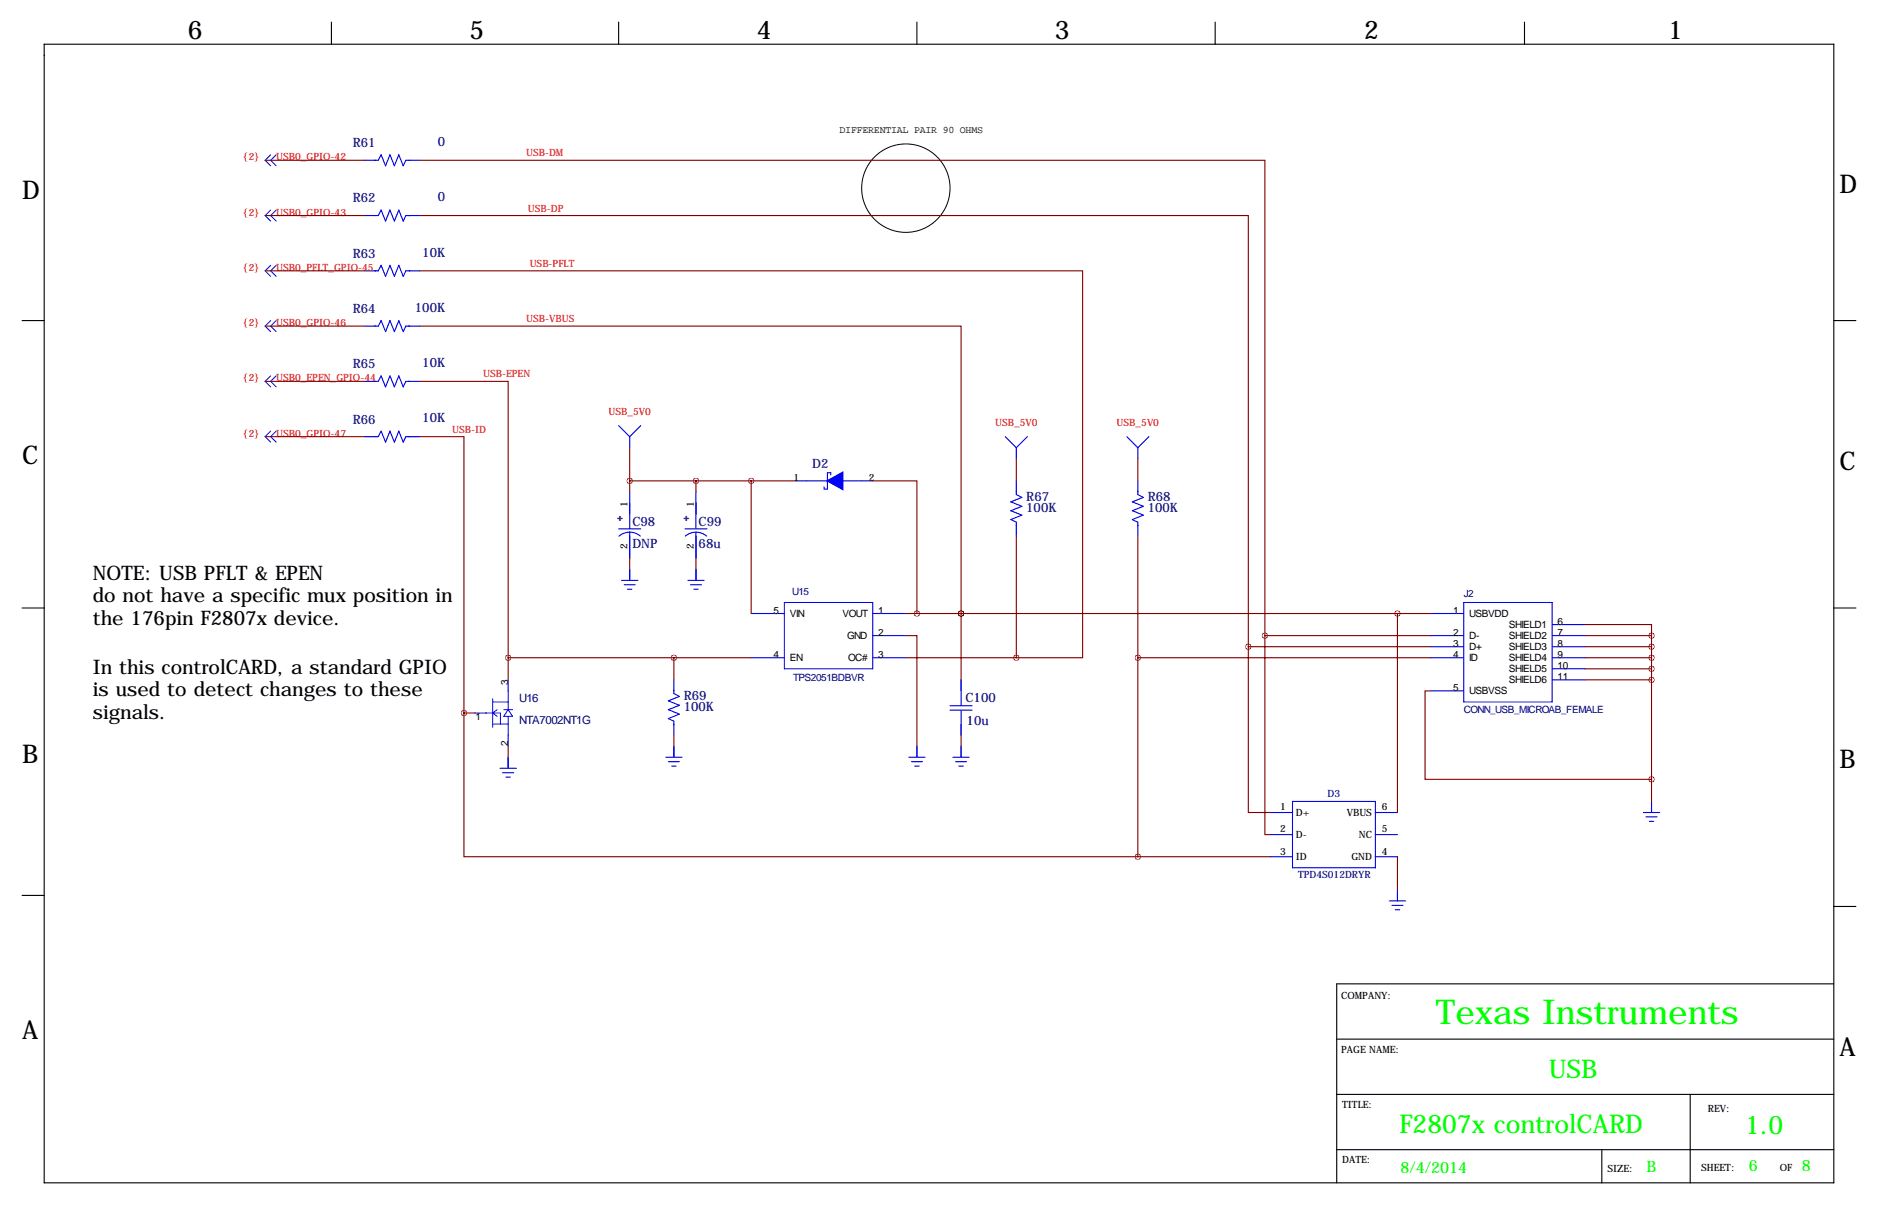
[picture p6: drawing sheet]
<svg xmlns="http://www.w3.org/2000/svg" width="432mm" height="279mm" viewBox="0 0 432 279" stroke-linecap="round" stroke-linejoin="round" font-family="sans-serif">
<g fill="none" stroke="#000" stroke-width=".25">
<path d="M10.2 10.2h411.4v261.6h-411.4zM76.2 5.1v5.1M142.2 5.1v5.1M210.8 5.1v5.1M279.4 5.1v5.1M350.5 5.1v5.1M5.1 73.7h5.1M421.6 73.7h5.1M5.1 139.7h5.1M421.6 139.7h5.1M5.1 205.7h5.1M421.6 208.3h.1"/>
<path d="M421.6 208.3h5.1M307.3 238.8h114.3M421.6 226.1h-114.3v45.7M307.3 251.5h114.3M388.6 251.5v20.3M307.3 264.2h114.3M368.3 264.2v7.6"/>
</g>
<circle cx="208.3" cy="43.2" r="10.2" fill="none" stroke="#000" stroke-width=".23"/>
<g fill="none" stroke="#00f" stroke-width=".23">
<path d="M62.2 35.6l-1.2 1.2 1.2 1.3M63.5 35.6l-1.3 1.2 1.3 1.3M62.2 48.3l-1.2 1.2 1.2 1.3M63.5 48.3l-1.3 1.2 1.3 1.3M62.2 61l-1.2 1.2 1.2 1.3M62.2 73.7l-1.2 1.2 1.2 1.3M63.5 61l-1.3 1.2 1.3 1.3M63.5 73.7l-1.3 1.2 1.3 1.3M62.2 99.1l-1.2 1.2 1.2 1.3M62.2 86.4l-1.2 1.2 1.2 1.3M63.5 99.1l-1.3 1.2 1.3 1.3M63.5 86.4l-1.3 1.2 1.3 1.3"/>
<path d="M144.8 130.8v2.5M160 130.8v2.5M180.3 138.4h20.4v15.3h-20.4zM336.5 138.4h20.4v22.9h-20.4zM116.8 158.8v4.3M111.8 163.8h3.3v2.6M113.3 161.3h3.5M113.3 160.5v6.6M113.3 166.4h3.5M114.3 163.1l-1 .7 1 .8M115.8 163.1h2.1M116.8 164.6v4.3"/>
<path d="M116.8 174v2.5M116.8 163.1l1.1 1.5h-2.1zM154.9 171.4v2.6M210.8 171.4v2.6M221 171.4v2.6M379.7 184.1v2.6M321.3 204.5v2.5"/>
</g>
<g fill="none" stroke="#00f" stroke-width=".25">
<path d="M83.8 36.8h3.2l.6-1.2 1 2.5 1.1-2.5 1 2.5 1-2.5 1 2.5 .6-1.3h3.2M83.8 49.5h3.2l.6-1.2 1 2.5 1.1-2.5 1 2.5 1-2.5 1 2.5 .6-1.3h3.2M83.8 62.2h3.2l.6-1.2 1 2.5 1.1-2.5 1 2.5 1-2.5 1 2.5 .6-1.3h3.2M83.8 74.9h3.2l.6-1.2 1 2.5 1.1-2.5 1 2.5 1-2.5 1 2.5 .6-1.3h3.2M83.8 87.6h3.2l.6-1.2 1 2.5 1.1-2.5 1 2.5 1-2.5 1 2.5 .6-1.3h3.2M142.2 97.8l2.6 2.5M147.3 97.8l-2.5 2.5M83.8 100.3h3.2l.6-1.2 1 2.5 1.1-2.5 1 2.5 1-2.5 1 2.5 .6-1.3h3.2M144.8 100.3v2.6M144.8 113v8.5M160 113v8.5M182.9 110.5h17.8"/>
<path d="M191 109.1v-.5h-.8v3.8h-.7v-.5M231.1 100.3l2.6 2.6M233.7 110.5v3.1l1.2 .7-2.5 1 2.5 1-2.5 1 2.5 1.1-2.5 1 1.3 .6v3.2M233.7 102.9v2.5M236.2 100.3l-2.5 2.6M259.1 100.3l2.5 2.6M261.6 110.5v3.1l1.3 .7-2.6 1 2.6 1-2.6 1 2.6 1.1-2.6 1 1.3 .6v3.2M261.6 102.9v2.5M264.2 100.3l-2.6 2.6M142.2 121.5h5.1M142.3 123.2a3.8 3.8 0 0 1 5 0M142.9 133.3h3.8"/>
<path d="M143.5 134.4h2.5M144.3 135.4h1M144.8 122.2v6.1M144.8 130.8v2.4M157.5 121.5h5.1M157.6 123.2a3.8 3.8 0 0 1 4.9 0M158.1 133.3h3.8M158.7 134.4h2.6M159.5 135.4h1M160 122.2v6.1M160 130.8v2.4M116.8 156.2v2.6"/>
<path d="M154.9 156.2v3.2l1.3 .6-2.5 1 2.5 1.1-2.5 1 2.5 1-2.5 1 1.2 .6v3.2M172.7 141h7.6M172.7 151.1h7.6M200.7 141h7.6M200.7 146h7.6M200.7 151.1h7.6M221 156.2v6M328.9 141h7.6M328.9 148.6h7.6M328.9 146h7.6M328.9 158.8h7.6M328.9 151.1h7.6"/>
<path d="M356.9 148.6h7.6M356.9 146h7.6M356.9 151.1h7.6M356.9 143.5h7.6M356.9 153.7h7.6M356.9 156.2h7.6M109.2 163.8h2.6M115 176.5h3.7M115.6 177.5h2.5M116.3 178.6h1M116.8 168.9v2.5M116.8 174v2.4"/>
<path d="M153.1 174h3.7M153.7 175h2.5M154.4 176h1M154.9 171.4v2.4M208.9 174h3.8M209.5 175h2.6M210.3 176h1M210.8 171.4v2.4M218.4 162.2h5.1M218.4 163.2h5.1M219.1 174h3.8M219.7 175h2.5"/>
<path d="M220.5 176h1M221 163.3v5.6M221 171.4v2.4M292.1 186.7h5.1M292.1 191.8h5.1M292.1 196.8h5.1M297.2 184.1h19v15.3h-19zM316.2 186.7h5.1M316.2 191.8h5.1M316.2 196.8h5.1M377.9 186.7h3.7M378.5 187.7h2.5"/>
<path d="M379.2 188.7h1M379.7 184.1v2.4M319.4 207h3.8M320 208h2.6M320.8 209h1M321.3 204.5v2.4"/>
</g>
<path d="M190.1 110.5l3.7-2v4z" fill="#00f" stroke="#00f" stroke-width=".25"/>
<g fill="none" stroke="#800000" stroke-width=".25">
<path d="M61 36.8h22.8M96.5 36.8h194.3v109.2M61 49.5h22.8M96.5 49.5h190.5v99.1M61 74.9h22.8M61 62.2h22.8M96.5 62.2h152.4v88.9h-15.2M96.5 74.9h124.5v66.1M61 87.6h22.8M96.5 87.6h20.3v63.5M61 100.3h22.8M96.5 100.3h10.2v63.5"/>
<path d="M144.8 102.9v10.1M144.8 110.5h38.1M160 110.5v2.5M172.7 110.5v30.5M200.7 110.5h10.1v30.5M233.7 105.4v5.1M261.6 105.4v5.1M144.8 128.3v2.5M160 128.3v2.5M233.7 123.2v27.9M261.6 123.2v73.6M116.8 151.1h55.9"/>
<path d="M116.8 151.1v5.1M154.9 151.1v5.1M208.3 146h2.5v25.4M208.3 151.1h25.4M208.3 141h120.6M221 141h.1M221 141v15.2M261.6 151.1h67.3M287 148.6v38.1h5.1M287 148.6h41.9M290.8 146v45.8h1.3M290.8 146h38.1"/>
<path d="M321.3 141v45.7M328.9 158.8h-1.2v20.3h52M364.5 143.5h15.2v2.5M364.5 156.2h15.2M364.5 153.7h15.2M364.5 146h15.2M364.5 151.1h15.2M364.5 148.6h15.2M379.7 146v38.1M106.7 163.8v33h154.9M106.7 163.8h2.5M116.8 171.4v2.6"/>
<path d="M154.9 168.9v2.5M221 168.9v2.5M261.6 196.8h30.5M321.3 196.8v7.7"/>
</g>
<path d="M379.7 179.1a.05 .05 0 0 0 .1 0 .05 .05 0 0 0-.1 0zM379.7 156.2a.05 .05 0 0 0 .1 0 .05 .05 0 0 0-.1 0zM379.7 153.7a.05 .05 0 0 0 .1 0 .05 .05 0 0 0-.1 0zM379.7 146.1a.05 .05 0 0 0 .1 0 .05 .05 0 0 0-.1 0zM379.7 151.1a.05 .05 0 0 0 .1 0 .05 .05 0 0 0-.1 0zM379.7 148.6a.05 .05 0 0 0 .1 0 .05 .05 0 0 0-.1 0zM154.9 151.1a.05 .05 0 0 0 .1 0 .05 .05 0 0 0-.1 0zM261.6 151.1a.05 .05 0 0 0 .1 0 .05 .05 0 0 0-.1 0zM106.6 163.8a.05 .05 0 0 0 .1 0 .05 .05 0 0 0-.1 0zM116.8 151.1a.05 .05 0 0 0 .1 0 .05 .05 0 0 0-.1 0zM233.6 151.1a.05 .05 0 0 0 .1 0 .05 .05 0 0 0-.1 0zM220.9 141a.05 .05 0 0 0 .1 0 .05 .05 0 0 0-.1 0zM220.9 141a.05 .05 0 0 0 .1 0 .05 .05 0 0 0-.1 0zM172.7 110.5a.05 .05 0 0 0 .1 0 .05 .05 0 0 0-.1 0zM210.8 141a.05 .05 0 0 0 .1 0 .05 .05 0 0 0-.1 0zM144.7 110.5a.05 .05 0 0 0 .1 0 .05 .05 0 0 0-.1 0zM160 110.5a.05 .05 0 0 0 .1 0 .05 .05 0 0 0-.1 0zM261.6 196.9a.05 .05 0 0 0 .1 0 .05 .05 0 0 0-.1 0zM290.8 146.1a.05 .05 0 0 0 .1 0 .05 .05 0 0 0-.1 0zM321.3 141a.05 .05 0 0 0 .1 0 .05 .05 0 0 0-.1 0zM287 148.6a.05 .05 0 0 0 .1 0 .05 .05 0 0 0-.1 0z" fill="#800000" stroke="#800000" stroke-width="1.3"/>
<text font-size="7.9" fill="#0f0" x="330.2" y="235.2">Texas Instruments</text>
<g font-size="5.9">
<text x="43.2" y="8.9">6</text>
<text x="107.9" y="8.9">5</text>
<text x="174" y="8.9">4</text>
<text x="242.6" y="8.9">3</text>
<text x="313.7" y="8.9">2</text>
<text x="383.5" y="8.9">1</text>
<text x="5.1" y="45.7">D</text>
<text x="422.9" y="44.4">D</text>
<text x="5.1" y="106.7">C</text>
<text x="422.9" y="107.9">C</text>
<text x="5.1" y="175.3">B</text>
<text x="422.9" y="176.5">B</text>
<text x="5.1" y="238.8">A</text>
<text x="422.9" y="242.6">A</text>
</g>
<g font-size="5.9" fill="#0f0">
<text x="356.1" y="247.7">USB</text>
<text x="321.7" y="260.4">F2807x controlCARD</text>
<text x="401.2" y="260.6">1.0</text>
</g>
<g font-size="4.6">
<text x="21.3" y="133.3">NOTE: USB PFLT &amp; EPEN</text>
<text x="21.3" y="138.4">do not have a specific mux position in</text>
<text x="21.3" y="143.5">the 176pin F2807x device.</text>
<text x="21.3" y="154.9">In this controlCARD, a standard GPIO</text>
<text x="21.3" y="160">is used to detect changes to these</text>
<text x="21.3" y="165.1">signals.</text>
</g>
<g font-size="3.6" fill="#0f0">
<text x="322" y="269.5">8/4/2014</text>
<text x="378.6" y="269.2">B</text>
<text x="402.1" y="269">6</text>
<text x="414.3" y="269">8</text>
</g>
<g font-size="3" fill="#000080">
<text x="81.1" y="33.8">R61</text>
<text x="100.7" y="33.6">0</text>
<text x="81.1" y="46.5">R62</text>
<text x="100.7" y="46.3">0</text>
<text x="81.1" y="59.2">R63</text>
<text x="97.1" y="59">10K</text>
<text x="81.1" y="71.9">R64</text>
<text x="95.4" y="71.7">100K</text>
<text x="81.1" y="84.6">R65</text>
<text x="97.1" y="84.4">10K</text>
<text x="81.1" y="97.3">R66</text>
<text x="97.1" y="97.1">10K</text>
<text x="186.8" y="107.5">D2</text>
<text x="236" y="115.1">R67</text>
<text x="236" y="117.6">100K</text>
<text x="263.9" y="115.1">R68</text>
<text x="263.9" y="117.6">100K</text>
<text x="145.4" y="120.8">C98</text>
<text x="145.4" y="126">DNP</text>
<text x="160.6" y="120.8">C99</text>
<text x="160.6" y="126">68u</text>
<text x="157.2" y="160.8">R69</text>
<text x="222" y="161.3">C100</text>
<text x="157.2" y="163.3">100K</text>
<text x="222.2" y="166.6">10u</text>
</g>
<g font-size="2.6" fill="#000080">
<text x="119.4" y="161.3">U16</text>
<text x="119.4" y="166.4">NTA7002NT1G</text>
</g>
<g font-size="2.3" fill="#f00">
<text x="121" y="35.9">USB-DM</text>
<text x="55.9" y="36.8">{2}</text>
<text x="63.5" y="36.8">USB0_GPIO-42</text>
<text x="55.9" y="49.5">{2}</text>
<text x="63.5" y="49.5">USB0_GPIO-43</text>
<text x="121.4" y="48.6">USB-DP</text>
<text x="55.9" y="62.2">{2}</text>
<text x="63.5" y="62.2">USB0_PFLT_GPIO-45</text>
<text x="121.8" y="61.3">USB-PFLT</text>
<text x="55.9" y="74.9">{2}</text>
<text x="63.5" y="74.9">USB0_GPIO-46</text>
<text x="121" y="74">USB-VBUS</text>
<text x="55.9" y="87.6">{2}</text>
<text x="63.5" y="87.6">USB0_EPEN_GPIO-44</text>
<text x="111.1" y="86.7">USB-EPEN</text>
<text x="139.9" y="95.2">USB_5V0</text>
<text x="55.9" y="100.3">{2}</text>
<text x="63.5" y="100.3">USB0_GPIO-47</text>
<text x="104" y="99.4">USB-ID</text>
<text x="228.8" y="97.8">USB_5V0</text>
<text x="256.7" y="97.8">USB_5V0</text>
</g>
<g font-size="2.3">
<text x="193" y="30.5">DIFFERENTIAL PAIR 90 OHMS</text>
<text x="182.4" y="110.5">1</text>
<text x="199.7" y="110.5">2</text>
<text x="144.3" y="116.6" transform="rotate(-90 144.3 116.6)">1</text>
<text x="159.5" y="116.6" transform="rotate(-90 159.5 116.6)">1</text>
<text x="144.3" y="126" transform="rotate(-90 144.3 126)">2</text>
<text x="159.5" y="126" transform="rotate(-90 159.5 126)">2</text>
<text x="177.9" y="141">5</text>
<text x="181.6" y="141.7">VIN</text>
<text x="193.7" y="141.7">VOUT</text>
<text x="201.9" y="141">1</text>
<text x="334.1" y="141">1</text>
<text x="337.8" y="141.7">USBVDD</text>
<text x="358.1" y="143.5">6</text>
<text x="194.8" y="146.8">GND</text>
<text x="201.9" y="146">2</text>
<text x="334.1" y="148.6">3</text>
<text x="334.1" y="146">2</text>
<text x="337.8" y="149.4">D+</text>
<text x="337.8" y="146.8">D-</text>
<text x="346.9" y="144.3">SHIELD1</text>
<text x="346.9" y="146.8">SHIELD2</text>
<text x="346.9" y="149.4">SHIELD3</text>
<text x="358.1" y="146">7</text>
<text x="358.1" y="148.6">8</text>
<text x="177.9" y="151.1">4</text>
<text x="181.6" y="151.9">EN</text>
<text x="195" y="151.9">OC#</text>
<text x="201.9" y="151.1">3</text>
<text x="334.1" y="151.1">4</text>
<text x="337.8" y="151.9">ID</text>
<text x="346.9" y="151.9">SHIELD4</text>
<text x="346.9" y="154.4">SHIELD5</text>
<text x="358.1" y="151.1">9</text>
<text x="358.1" y="153.7">10</text>
<text x="116.8" y="157.5" transform="rotate(-90 116.8 157.5)">3</text>
<text x="334.1" y="158.8">5</text>
<text x="337.8" y="159.5">USBVSS</text>
<text x="346.9" y="157">SHIELD6</text>
<text x="358.1" y="156.2">11</text>
<text x="109.3" y="165.4">1</text>
<text x="116.8" y="171.4" transform="rotate(-90 116.8 171.4)">2</text>
<text x="294.3" y="186.2">1</text>
<text x="294.3" y="191.3">2</text>
<text x="297.9" y="187.5">D+</text>
<text x="309.7" y="187.5">VBUS</text>
<text x="317.8" y="186.2">6</text>
<text x="317.8" y="191.3">5</text>
<text x="294.3" y="196.3">3</text>
<text x="297.9" y="192.6">D-</text>
<text x="297.9" y="197.7">ID</text>
<text x="310.7" y="197.7">GND</text>
<text x="312.4" y="192.6">NC</text>
<text x="317.8" y="196.3">4</text>
<text x="308.4" y="229.6">COMPANY:</text>
<text x="308.4" y="242.1">PAGE NAME:</text>
<text x="308.6" y="254.5">TITLE:</text>
<text x="392.7" y="255.5">REV:</text>
<text x="308.6" y="267.2">DATE:</text>
<text x="369.6" y="269.2">SIZE:</text>
<text x="391.2" y="269">SHEET:</text>
<text x="409.2" y="269">OF</text>
</g>
<g font-size="2.3" fill="#000080">
<text x="141.9" y="119.6">+</text>
<text x="157.1" y="119.6">+</text>
<text x="182.1" y="136.7">U15</text>
<text x="336.5" y="137.2">J2</text>
<text x="182.4" y="156.5">TPS2051BDBVR</text>
<text x="336.5" y="163.8">CONN_USB_MICROAB_FEMALE</text>
<text x="305.2" y="183.1">D3</text>
<text x="298.5" y="201.8">TPD4S012DRYR</text>
</g>
</svg>
